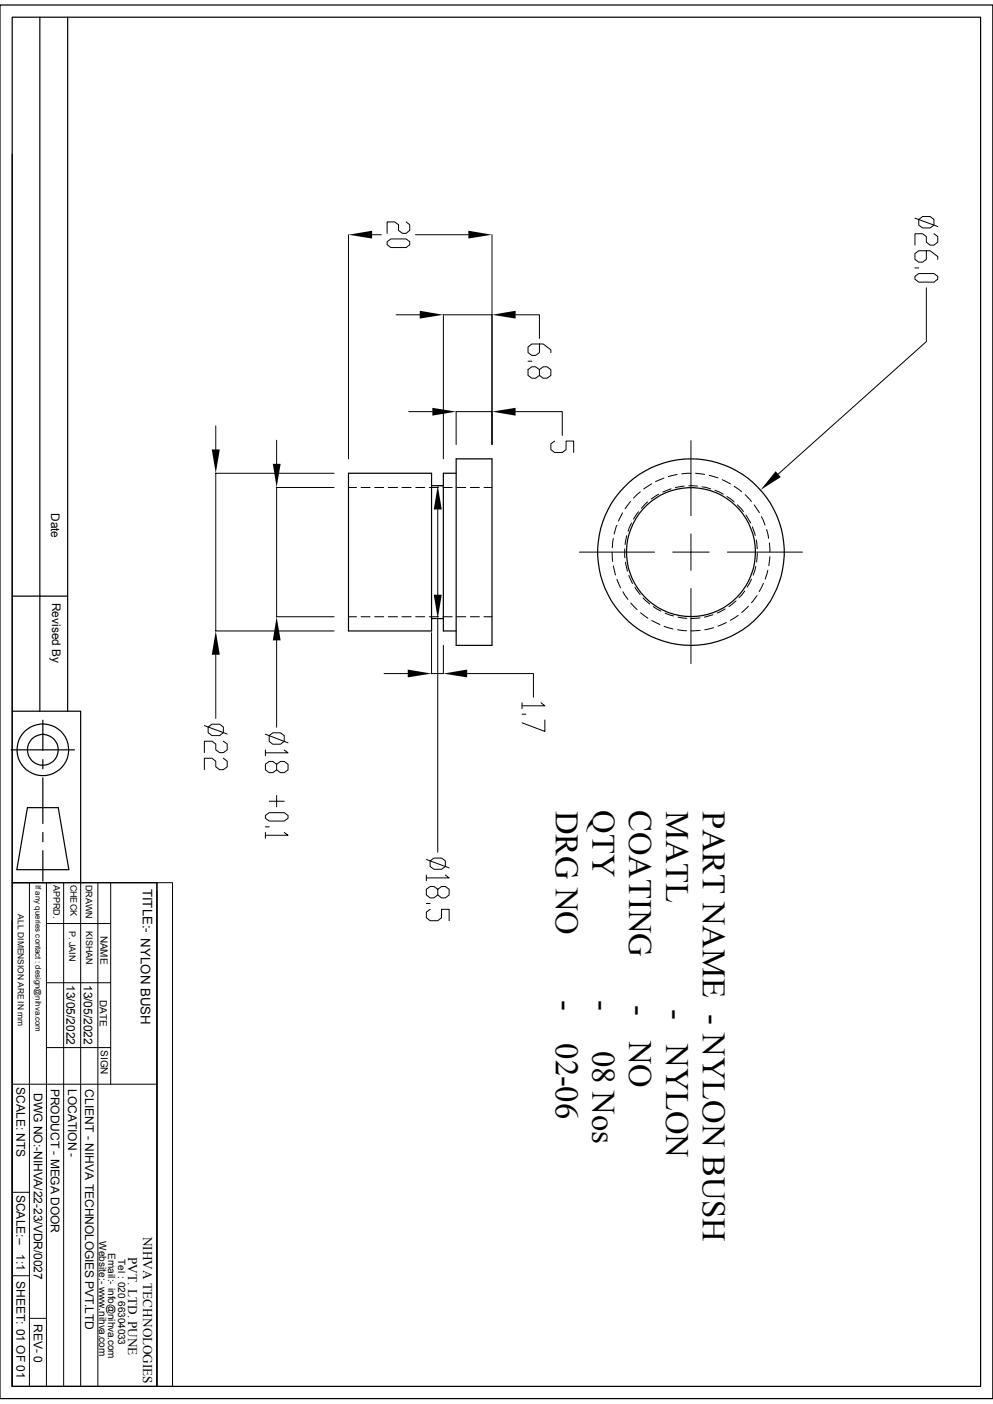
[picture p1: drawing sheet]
<svg xmlns="http://www.w3.org/2000/svg" width="210mm" height="297mm" viewBox="0 0 210 297" stroke-linecap="round" stroke-linejoin="round" font-family="sans-serif">
<g fill="none" stroke="#000" stroke-width=".25">
<path d="M0 1.1h210v294.8h-210zM2.6 3.6h204.8v289.7h-204.8zM8.4 3.6v146.9M14.3 3.6v146.9M2.6 32.6v117.9h14.5v36.2M96.5 97.1h7.6v39.4h-7.6zM73.7 100.1h17.6v33.4h-17.6zM91.3 102.7h2.5M96.5 100.1h-2.7v33.4h2.7M2.6 126.1h11.7M91.3 130.9h2.5M2.4 158.6h13.3"/>
<path d="M2.6 150.5v36.2M9.1 152.4v6.4M5.8 170.9h6.5l2.3 13.1h-11zM9.1 180v6.4M9.1 160.7v1.9M9.1 164.5v9.7M9.1 176.1v2M2.6 186.7h30.6v106.6h-30.6zM2.6 194.8v98.5"/>
<circle cx="146.1" cy="116.8" r="19.7"/>
<circle cx="146.1" cy="116.8" r="13.6"/>
<circle cx="9.1" cy="158.6" r="5.5"/>
<circle cx="9.1" cy="158.6" r="3.3"/>
</g>
<g fill="none" stroke="#000" stroke-width=".21">
<path d="M73.7 49.7v47.4M78.7 49.7h1.9M81.9 51.1l.8-.6h3.2l.8 .6v.7l-.8 .6h-3.2l-.8-.6zM85.9 46.9l.8 .6v1.2l-.8 .7h-.8l-.8-.7v-1.2l-.8-.6h-1.6v2.5M87.9 49.7h11.2M104.1 49.7v44.3M193.5 46.1l4.8 1.8M193.5 56.7h.8M193.5 58.5l.8-.6h3.2l.8 .6v.6l-.8 .6h-3.2l-.8-.6zM194.3 46.4l.8-.6h1.6l.8 .6v1.2l-.8 .6h-1.6l-.8-.6zM195.9 53v1.9l-.8 .6h-.8l-.8-.6v-1.3l.8-.6h2.4l1.6 1.3v.6M197.5 49.4l.8 .6v1.2l-.8 .7h-.8l-.8-.7v-1.2l-.8-.6h-1.6v2.5"/>
<path d="M83.8 66.6h5M104.1 66.6h-10.3v30.5M109.1 66.6h5v5M111.7 76.4h.8M114.1 78.2l.8-.6h.8l.8 .6v1.2l-.8 .6h-.8l-.8-.6v-1.2l-.8-.6h-.8l-.8 .6v1.2l.8 .6h.8l.8-.6M114.1 72.8v1.8l-.8 .6h-.8l-.8-.6v-1.2l.8-.6h2.4l1.6 1.2v.6M195.9 60.9v11.4l-31.3 28M45.6 90.1v5M58.5 93.1v5M86.4 87.1h5M104.1 87.1h-7.6v6.9M109.1 87.1h9.8v5"/>
<path d="M117.3 93.3l-.8 .6v1.2l.8 .6h1.6l.8-.6v-1.8h1.6v2.4M146.1 93.2v15.9M70.7 103.1h-12.2v27.4h12.2M70.7 100.1h-25.1v33.4h25.1M73.7 103.1h1.7M76.4 103.1h1.9M79.2 103.1h2M82.1 103.1h2M85 103.1h2M87.9 103.1h1.9M90.8 103.1h2M92.6 102.7h1.1"/>
<path d="M92.6 107.8v18M93.7 103.1h1.9M96.6 103.1h1.9M99.5 103.1h1.9M102.4 103.1h1.7M122.6 116.8h15.8M129.5 116.8l.1 2M129.7 113.9l-.2 2M129.7 119.7l.5 1.9M130.5 111.1l-.6 1.9M131.7 108.5l-.9 1.7M132.1 116.1l.1 1.9"/>
<path d="M132.3 119l.4 1.8M132.5 113.3l-.3 1.9M133.3 106.1l-1.1 1.6M133.6 110.7l-.8 1.7M135 108.2l-1 1.6M135.4 104.1l-1.4 1.3M137 106.2l-1.4 1.3M137.8 102.4l-1.7 1M139.3 104.6l-1.6 1M140.4 101.1l-1.8 .8M141.9 103.4l-1.7 .7M142.3 116.8h3.8v3.8"/>
<path d="M143.2 100.4l-1.8 .4M144.7 102.8l-1.9 .4M145.7 102.8h1.8M146.1 100.1l-1.9 .1M146.1 112.9v3.9h3.9M147.1 100.1l1.9 .3M148.5 103l1.8 .4M150 100.6l1.8 .5M151.2 103.7l1.8 .8M152.7 101.5l1.8 .9M153.8 105l1.5 1.2M153.8 116.8h15.9"/>
<path d="M155.3 102.9l1.5 1.1M156 106.8l1.2 1.4M157.6 104.6l1.3 1.5M157.8 109l.9 1.6M159.1 111.5l.6 1.8M159.5 106.8l1.1 1.7M159.9 119.8l-.6 1.9M159.9 114.2l.2 1.9M160.1 117l-.1 1.9M161 109.3l.8 1.8M162.1 112l.5 1.9M162.7 114.9l.1 1.9"/>
<path d="M162.8 117.8l-.2 1.9M45.6 138.5v13.5M58.5 135.5v18.3M73.7 130.5h1.7M76.4 130.5h1.9M79.2 130.5h2M82.1 130.5h2M85 130.5h2M87.9 130.5h1.9M90.8 130.5h2M91.3 133.9v8.6h2.5v-6M93.7 130.5h1.9"/>
<path d="M93.7 130.9h-1.1v49.4M96.6 130.5h1.9M99.5 130.5h1.9M102.4 130.5h1.7M130.5 122.6l.7 1.7M131.7 125.2l1.1 1.6M133 121.7l.8 1.7M133.4 127.6l1.3 1.3M134.3 124.2l1.1 1.6M135.5 129.6l1.5 1.2M136 126.5l1.4 1.3M137.8 131.3l1.8 .8"/>
<path d="M138.2 128.3l1.6 1M140.5 132.5l1.8 .6M140.7 129.7l1.8 .6M143.3 133.2l1.9 .2M143.4 130.6l1.8 .2M146.1 124.5v15.9M148 130.7l-1.9 .2M148.1 133.3l-2 .2M150.8 130l-1.8 .6M150.9 132.8l-1.8 .4M153.4 128.8l-1.7 .9M153.6 131.7l-1.8 .8"/>
<path d="M155.7 127.1l-1.5 1.2M156.1 130.2l-1.6 1M157.5 125l-1.2 1.4M158.3 128.2l-1.4 1.4M158.9 122.6l-.9 1.6M160.1 126l-1.2 1.5M161.5 123.4l-.9 1.7M162.4 120.6l-.6 1.9M43.2 153.5l4.8 1.8M44 153.8l.8-.6h1.6l.8 .6v1.2l-.8 .6h-1.6l-.8-.6zM47.2 156.8l.8 .6v1.2l-.8 .6h-.8l-.8-.6v-1.2l-.8-.6h-1.6v2.4M56.1 155.3l4.8 1.8"/>
<path d="M56.1 158.7v1.2M56.9 155.6l.8-.6h1.6l.8 .6v1.2l-.8 .6h-1.6l-.8-.6zM60.1 158.7l.8 .6h-4.8M81.2 142.5h5M98.8 142.5h14v5M110.4 148.7v1.2M110.4 151.1h.8M114.4 148.7l.8 .6h-4.8M115.2 152.3v2.4l-4.8-1.8M47.2 160.4l.8 .6v1.2l-.8 .6h-.8l-.8-.6v-1.2l-.8-.6h-1.6v2.4M56.1 172.5l.8-.6h3.2l.8 .6v.6l-.8 .6h-3.2l-.8-.6zM56.1 176.1v1.2"/>
<path d="M56.1 174.9h.8M56.9 169.5h3.2M58.5 161.7l.8-.6h.8l.8 .6v1.2l-.8 .5h-.8l-.8-.5v-1.2l-.8-.6h-.8l-.8 .6v1.2l.8 .5h.8l.8-.5M58.5 168.3v2.4M60.1 176.1l.8 .6h-4.8M2.6 186.7h30.6M6.2 186.7v106.6M9.8 195.4h13.6M9.8 186.7v106.6M13.5 186.7v106.6M17.1 186.7v106.6M20.7 186.7v106.6"/>
<path d="M23.4 186.7v42.7M33.2 186.7h3.3v106.6h-3.3zM33.2 188.6v104.7M90.2 181.8l4.8 1.8M90.2 185.1v1.2M90.2 191.1h.8M91 182.1l.8-.6h1.6l.8 .6v1.2l-.8 .6h-1.6l-.8-.6zM91 192.4l-.8 .6v1.1l.8 .7h1.6l.8-.7v-1.7h1.6v2.4M92.6 188.1l.8-.6h.8l.8 .6v1.2l-.8 .6h-.8l-.8-.6v-1.2l-.8-.6h-.8l-.8 .6v1.2l.8 .6h.8l.8-.6M94.2 185.1l.8 .6h-4.8M9.8 207.9h13.6M2.6 229.4h30.6"/>
<path d="M9.8 221.6h13.6M2.6 252.2h3.6M2.6 269.9h3.6M6.2 278.9h3.6"/>
</g>
<g fill="#000">
<path d="M73.7 49.7l5-.9v1.7zM99.1 48.8l5 .9-5 .8zM88.8 65.7l5 .9-5 .8zM104.1 66.6l5-.9v1.7zM44.8 95.1h1.7l-.9 5zM57.7 98.1h1.7l-.9 5zM91.4 86.3l5.1 .8-5.1 .8zM104.1 87.1l5-.8v1.6zM92.6 102.7l.8 5.1h-1.7zM164 99.7l1.1 1.2-4.2 2.7zM45.6 133.5l.9 5h-1.7zM58.5 130.5l.9 5h-1.7z"/>
<path d="M91.7 125.8h1.7l-.8 5.1zM86.2 141.6l5.1 .9-5.1 .8zM93.8 142.5l5-.9v1.7z"/>
</g>
<g font-size="6.9">
<text x="117.6" y="171.5" transform="rotate(90 117.6 171.5)">DRG NO</text>
<text x="125.3" y="171.4" transform="rotate(90 125.3 171.4)">QTY</text>
<text x="133.1" y="171.4" transform="rotate(90 133.1 171.4)">COATING</text>
<text x="140.9" y="171.5" transform="rotate(90 140.9 171.5)">MATL</text>
<text x="148.6" y="171.5" transform="rotate(90 148.6 171.5)">PART NAME - NYLON BUSH</text>
<text x="117.6" y="211.7" transform="rotate(90 117.6 211.7)">-</text>
<text x="125.3" y="211.5" transform="rotate(90 125.3 211.5)">-</text>
<text x="133.1" y="212.7" transform="rotate(90 133.1 212.7)">-</text>
<text x="140.9" y="213.5" transform="rotate(90 140.9 213.5)">-</text>
<text x="117.6" y="220.7" transform="rotate(90 117.6 220.7)">02-06</text>
<text x="133.1" y="220.2" transform="rotate(90 133.1 220.2)">NO</text>
<text x="140.9" y="220.9" transform="rotate(90 140.9 220.9)">NYLON</text>
<text x="125.3" y="222.3" transform="rotate(90 125.3 222.3)">08 Nos</text>
</g>
<g font-size="2.8">
<text x="30.2" y="188" transform="rotate(90 30.2 188)">TITLE:- NYLON BUSH</text>
<text x="30.3" y="261.6" transform="rotate(90 30.3 261.6)">NIHVA TECHNOLOGIES</text>
<text x="27.1" y="265.9" transform="rotate(90 27.1 265.9)">PVT. LTD. PUNE</text>
</g>
<g font-size="2.5">
<text x="10.8" y="108.5" transform="rotate(90 10.8 108.5)">Date</text>
<text x="11" y="127.5" transform="rotate(90 11 127.5)">Revised By</text>
<text x="14.1" y="208.4" transform="rotate(90 14.1 208.4)">13/05/2022</text>
<text x="17.7" y="208.3" transform="rotate(90 17.7 208.3)">13/05/2022</text>
<text x="3.5" y="230" transform="rotate(90 3.5 230)">SCALE: NTS</text>
<text x="7.2" y="231.2" transform="rotate(90 7.2 231.2)">DWG NO:-NIHVA/22-23/VDR/0027</text>
<text x="10.8" y="230.3" transform="rotate(90 10.8 230.3)">PRODUCT - MEGA DOOR</text>
<text x="14.4" y="230.3" transform="rotate(90 14.4 230.3)">LOCATION -</text>
<text x="18" y="230.4" transform="rotate(90 18 230.4)">CLIENT - NIHVA TECHNOLOGIES PVT.LTD</text>
<text x="3.5" y="252.7" transform="rotate(90 3.5 252.7)">SCALE:--</text>
<text x="3.5" y="265.3" transform="rotate(90 3.5 265.3)">1:1</text>
<text x="3.5" y="271" transform="rotate(90 3.5 271)">SHEET: 01 OF 01</text>
<text x="7.2" y="280" transform="rotate(90 7.2 280)">REV- 0</text>
</g>
<g font-size="2.1">
<text x="21.3" y="197.9" transform="rotate(90 21.3 197.9)">NAME</text>
<text x="21.1" y="211.5" transform="rotate(90 21.1 211.5)">DATE</text>
<text x="21.3" y="222.1" transform="rotate(90 21.3 222.1)">SIGN</text>
<text x="21" y="262.6" transform="rotate(90 21 262.6)">Website:- www.nihva.com</text>
<text x="22.9" y="265" transform="rotate(90 22.9 265)">Email:- info@nihva.com</text>
<text x="25" y="266.3" transform="rotate(90 25 266.3)">Tel : 020 66304033</text>
</g>
<g font-size="1.9">
<text x="11.3" y="187.2" transform="rotate(90 11.3 187.2)">APPRD.</text>
<text x="14.9" y="187.1" transform="rotate(90 14.9 187.1)">CHECK</text>
<text x="18.1" y="187.2" transform="rotate(90 18.1 187.2)">DRAWN</text>
<text x="14.6" y="196.9" transform="rotate(90 14.6 196.9)">P. JAIN</text>
<text x="18.2" y="197" transform="rotate(90 18.2 197)">KISHAN</text>
</g>
<text font-size="1.8" x="3.8" y="193.4" transform="rotate(90 3.8 193.4)">ALL DIMENSION ARE IN mm</text>
<text font-size="1.7" x="7.5" y="187.2" transform="rotate(90 7.5 187.2)">If any queries contact : design@nihva.com</text>
</svg>
